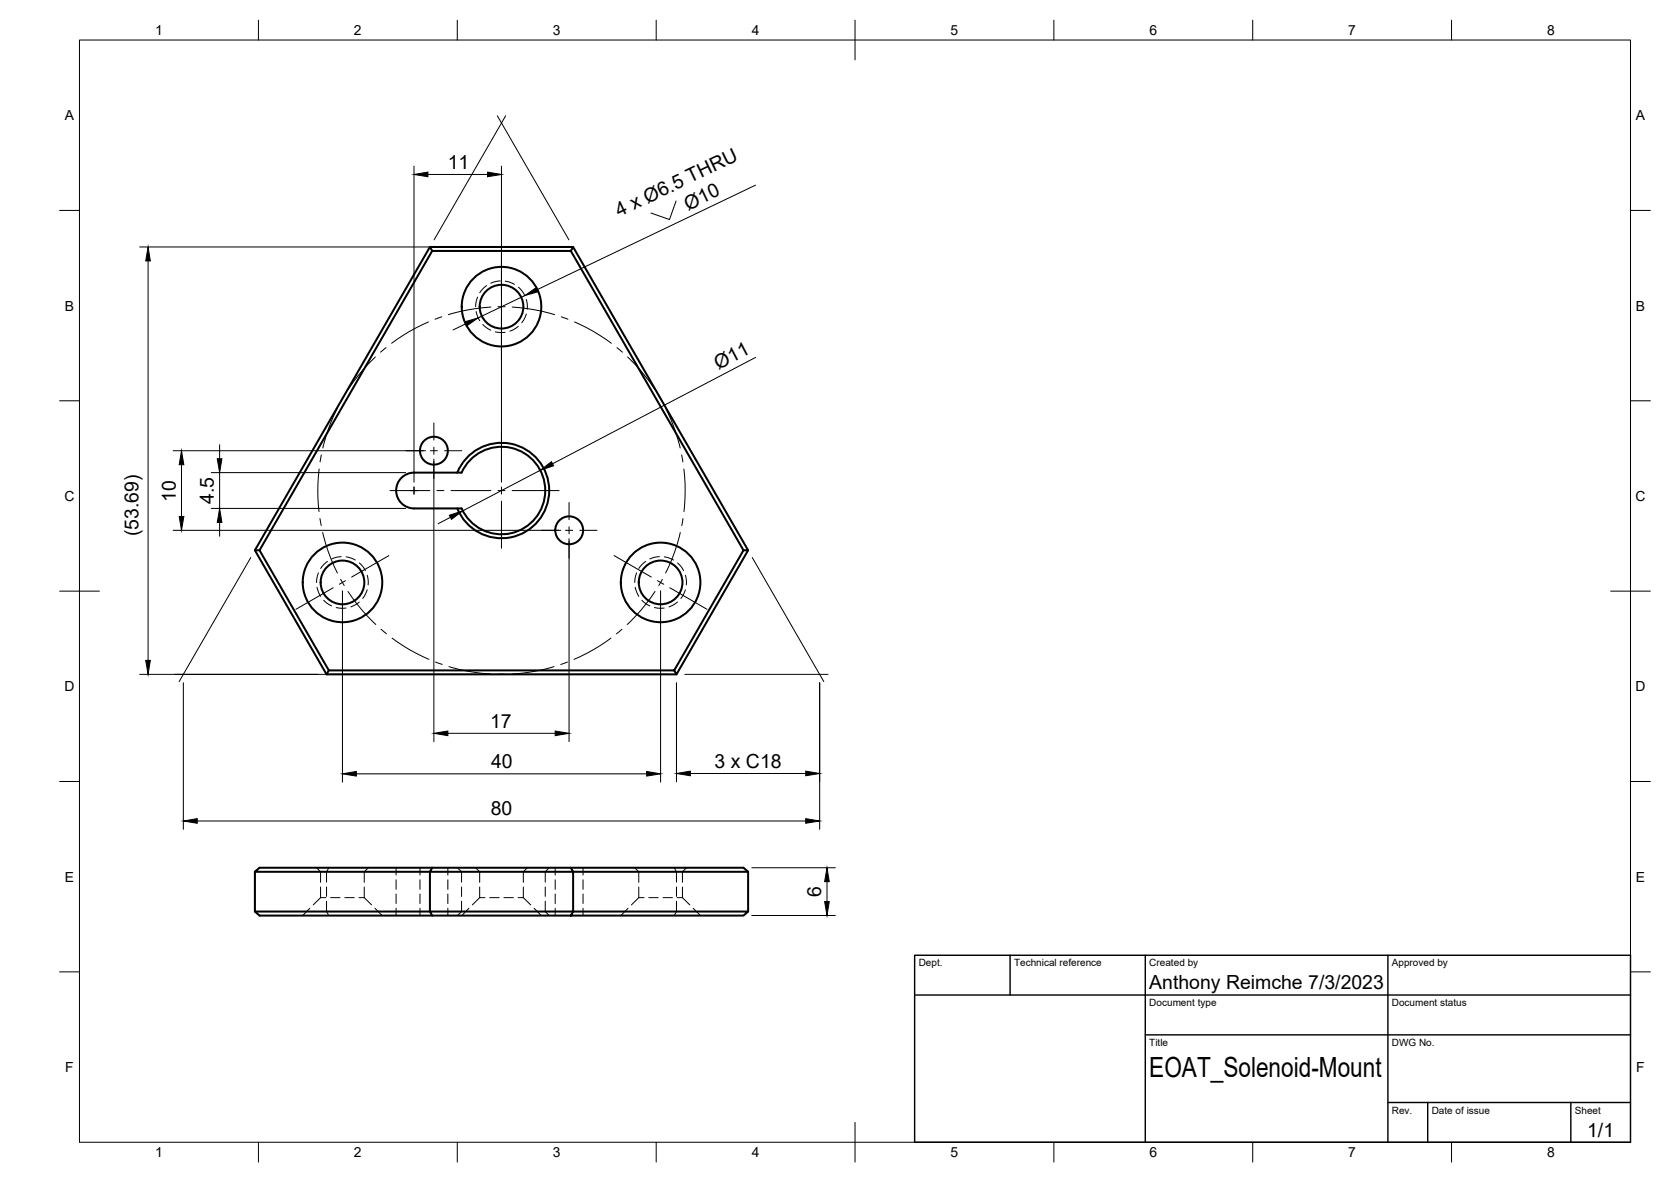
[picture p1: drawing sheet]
<svg xmlns="http://www.w3.org/2000/svg" width="420mm" height="297mm" viewBox="0 0 420 297" stroke-linecap="round" stroke-linejoin="round" font-family="sans-serif">
<!-- layer: Visible -->
<g fill="none" stroke="#000" stroke-width=".51">
<path d="M108.1 62.1l-44 76.2 18 31.2h88M108.7 63.1h34.8l43.4 75.2-17.4 30.2h-86.8l-17.4-30.2zM143.5 63.1l.6-1 44 76.2h-1.2M144.1 62.1h-36l.6 1M115 118.8a12 12 0 0 1 18.4-5.1 12 12 0 0 1 0 19.1 12 12 0 0 1-18.4-5M64.1 138.3h1.2M100.7 120.4a4.5 4.5 0 0 1 3.4-1.6h11.8a11 11 0 0 1 19.7-1.1 11 11 0 0 1-10.7 16.5 11.5 11.5 0 0 1-9-6.4h-11.8a4.5 4.5 0 0 1-4.1-2.6 4.5 4.5 0 0 1 .7-4.8zM188.1 138.3l-18 31.2-.6-1M82.7 168.5l-.6 1M64.1 219.1v10h44v-10h-44l1.2-1h121.6l1.2 1M108.7 218.1l-.6 1h36v10h-36l.6 1M143.5 218.1l.6 1h44"/>
<path d="M188.1 219.1v10M64.1 229.1l1.2 1h121.6l1.2-1h-44l-.6 1"/>
<circle cx="126.1" cy="77.1" r="5.5"/>
<circle cx="126.1" cy="77.1" r="10"/>
<circle cx="109.1" cy="113.3" r="3.5"/>
<circle cx="143.1" cy="133.3" r="3.5"/>
<circle cx="86.1" cy="146.4" r="5.5"/>
<circle cx="86.1" cy="146.4" r="10"/>
<circle cx="166.1" cy="146.4" r="5.5"/>
<circle cx="166.1" cy="146.4" r="10"/>
</g>
<!-- layer: Hidden -->
<g fill="none" stroke="#000" stroke-width=".25">
<path d="M119.7 78.3l.9 2.3M120.1 74.7l-.5 2.4M122.3 71.8l-1.7 1.8M125.8 70.6l-2.4 .6M127 70.7l1.2 .2 1.1 .6M130.4 72.2l.8 .8 .7 1.1M132.3 75.3l.3 1.1v1.3M132.3 78.9l-1.1 2.2M121.4 81.5l2 1.5M124.5 83.4l2.5 .1M130.3 82l-2.1 1.2M85.8 139.9l-1.2 .1-1.2 .5"/>
<path d="M87 139.9l2.3 .8M165.8 139.9l-1.1 .1-1.3 .5M167 139.9l2.4 .8M79.7 147.6l.9 2.3M80.1 144l-.5 2.4M81.4 150.8l2 1.5M82.3 141.1l-1.7 1.8M84.5 152.7l2.5 .1M90.3 151.3l-2.1 1.2M90.4 141.5l.8 .8 .7 1.1M92.3 144.6l.3 1v1.4M92.3 148.2l-1.1 2.2"/>
<path d="M159.7 147.6l.9 2.3M160.1 144l-.5 2.4M161.4 150.8l2 1.5M162.3 141.1l-1.7 1.8M164.5 152.7l2.5 .1M170.3 151.3l-2.1 1.2M170.4 141.5l.8 .8 .7 1.1M172.3 144.6l.3 1v1.4M172.3 148.2l-1.1 2.2M79.6 218.1l1 1v2.6M82.7 218.1l-.6 1v2.6M92.6 218.1l-1 1v2.6"/>
<path d="M99.6 218.1v1.8M105.6 218.1v1.8M112.6 218.1v1.8M115 218.1l1.1 1v2.6M119.6 218.1l1 1v2.6M132.6 218.1l-1 1v2.6M138.1 218.1l-1 1v2.6M139.6 218.1v1.8M146.6 218.1v1.8M159.6 218.1l1 1v2.6M169.5 218.1l.6 1v2.6M172.6 218.1l-1 1v2.6"/>
<path d="M77.9 228.2l-1.8 1.9M80.6 225.6h1.3M80.6 222.9v2.7M80.6 225.6l-1.8 1.8M82.1 222.9v2.4M82.1 226.5v2.6l.6 1M83.1 225.6h2.4M86.7 225.6h2.4M90.3 225.6h1.3M91.6 222.9v2.7M91.6 225.6l1.8 1.8M94.3 228.2l1.8 1.9"/>
<path d="M99.6 221.1v2.4M99.6 224.7v2.4M99.6 228.2v1.9M105.6 221.1v2.4M105.6 224.7v2.4M105.6 228.2v1.9M112.6 221.1v2.4M112.6 224.7v2.4M112.6 228.2v1.9M116.1 226.5v2.6l-1.1 1M116.1 222.9v2.4M117.9 228.2l-1.8 1.9"/>
<path d="M120.6 225.6h1.3M120.6 222.9v2.7M120.6 225.6l-1.8 1.8M123.1 225.6h2.4M126.7 225.6h2.4M130.3 225.6h1.3M131.6 222.9v2.7M131.6 225.6l1.8 1.8M134.3 228.2l1.8 1.9M137.1 222.9v2.4M137.1 226.5v2.6l1 1M139.6 221.1v2.4"/>
<path d="M139.6 224.7v2.4M139.6 228.2v1.9M146.6 221.1v2.4M146.6 224.7v2.4M146.6 228.2v1.9M157.9 228.2l-1.8 1.9M160.6 225.6h1.3M160.6 222.9v2.7M160.6 225.6l-1.8 1.8M163.1 225.6h2.4M166.7 225.6h2.4M170.1 222.9v2.4"/>
<path d="M170.1 226.5v2.6l-.6 1M170.3 225.6h1.3M171.6 222.9v2.7M171.6 225.6l1.8 1.8M174.3 228.2l1.8 1.9"/>
</g>
<!-- layer: BORDER -->
<g fill="none" stroke="#000" stroke-width=".25">
<path d="M20 10.1h390v276.9h-390zM65 5.1v5M115 5.1v5M165 5.1v5M215 5.1v10M265 5.1v5M315 5.1v5M365 5.1v5M15 52.9h5M410 52.9h5M15 100.7h5M410 100.7h5"/>
<path d="M15 148.6h10M405 148.6h10M15 196.4h5M410 196.4h5M15 244.2h5M410 244.2h5M65 287v5M115 287v5M165 287v5M215 282.1v9.9M265 287v5M315 287v5"/>
<path d="M365 287v5"/>
</g>
<!-- layer: TITLEBLOCK -->
<path d="M230 240.1h180v46.9h-180zM230 250h180M254 240.1v9.9M288 240.1v46.9M349 240.1v46.9M288 260.1h122M349 277.1h61M359 277.1v9.9M395 277.1v9.9" fill="none" stroke="#000" stroke-width=".36"/>
<!-- layer: Edge Extensions -->
<path d="M125.1 29.1l17.9 31.2M127.1 29.1l-17.9 31.2M63.1 140.1l-18.1 31.2M189.1 140.1l18 31.2M44 169.5h36M172.2 169.5h36" fill="none" stroke="#000" stroke-width=".25"/>
<!-- layer: Smart Centers -->
<g fill="none" stroke="#000" stroke-width=".25">
<path d="M111.1 79.6l-1.7 .6M123.4 77.2l-5.8 .7-4.8 1.2M126.1 63.6v10.8M126.1 76.2v1.8M126.1 79.8v10.8M127 77.1h-1.8M128.8 77.2l5.8 .7 4.8 1.2M141.1 79.6l1.7 .6M86.6 99.4l-.9 1.6M94.4 89.7l-3.2 3.4-3.7 4.8M97.1 87.4l-1.4 1.1M107.7 80.9l-4.6 2.3-4.6 3.1"/>
<path d="M144.5 80.9l4.6 2.3 4.6 3.1M155.1 87.4l1.4 1.1M157.8 89.7l3.2 3.4 3.7 4.8M165.7 99.4l.8 1.6M80.2 117.9l-.3 5.5 .3 5.2M80.8 114.3l-.3 1.8M84.8 102.5l-2.3 5.6-1.3 4.5M102.1 113.3h4.3M108.2 113.3h1.8M109.1 106.3v4.3M109.1 112.4v1.8M109.1 116v4.3"/>
<path d="M111.8 113.3h4.3M126.1 108.8v11.8M167.4 102.5l2.3 5.6 1.3 4.5M171.4 114.3l.3 1.8M172 117.9l.3 5.5-.3 5.2M80.5 130.3l.3 1.8M81.1 133.8l1.4 4.8 2.3 5.4M97.8 139.6l-9.4 5.4M98.1 123.3h10M104.1 122.4v1.8M109.9 123.3h1.7M113.4 123.3h10"/>
<path d="M125.2 123.3h1.8M126.1 122.4v1.8M126.1 125.9v11.9M128.8 123.3h11.8M136.1 133.3h4.3M142.2 133.3h1.8M143.1 126.3v4.3M143.1 132.4v1.8M143.1 136v4.3M145.8 133.3h4.3M154.4 139.6l9.4 5.4M171 133.8l-1.3 4.8-2.3 5.4"/>
<path d="M171.7 130.3l-.3 1.8M83.8 147.7l-9.4 5.4M85.7 145.6l.8 1.5M86.9 145.9l-1.6 .9M87.5 148.6l3.5 4.7 3.5 3.6M95.8 158.1l1.4 1.2M156.4 158.1l-1.4 1.2M164.7 148.6l-3.5 4.7-3.5 3.6M165.3 145.9l1.6 .9M166.5 145.6l-.8 1.5M168.4 147.7l9.4 5.4M98.6 160.4l4.3 2.8 4.9 2.5"/>
<path d="M109.5 166.4l1.7 .6M112.9 167.5l4.5 1.1 6 .8M125.2 169.4h1.8M139.3 167.5l-4.5 1.1-6 .8M142.7 166.4l-1.7 .6M153.6 160.4l-4.3 2.8-5 2.5"/>
</g>
<!-- layer: FD_Dimensions -->
<g fill="none" stroke="#000" stroke-width=".25">
<path d="M104.1 41.7v79.5M107.6 43.8h15M126.1 41.7v79.5M170 50.5l-1.7 4.7-4.6-1.7M190 46.5l-54.9 26.3M35.1 62.1h106.9M37.2 65.6v100.4M132 74.3l-11.8 5.6M117.1 81.4l-3.2 1.5M190 89.8l-51.1 26.8M43.5 113.3h63.5M45.6 116.8v13"/>
<path d="M53.1 118.8h48.9M55.2 111.8v3.5M55.2 118.8v9M109.1 115.4v71M135.8 118.2l-19.4 10.2M43.5 133.3h97.5M53.1 127.8h48.9M55.2 131.3v3.5M113.2 130l-3 1.6M143.1 135.4v51M86.1 148.5v48.1M166.1 148.5v48.1"/>
<path d="M35.1 169.5h132.9M46.1 171.6v36.8M170.1 171.6v24.9M206.1 171.6v36.8M89.6 194.5h73M112.6 184.3h27M173.6 194.4h29M49.6 206.3h153M189 218.1h21M189 230.1h21M207.9 221.6v5"/>
</g>
<g fill="#000" stroke="#000" stroke-width=".25">
<path d="M104.1 43.8l3.5-.5v1.1zM122.6 43.3l3.5 .5-3.5 .6zM37.2 62.1l.6 3.5h-1.2zM132 74.3l2.9-2.1 .5 1.1zM116.8 80.9l3.4-1-2.9 2zM45.6 113.3l.6 3.5h-1.1zM54.6 115.3h1.2l-.6 3.5zM135.8 118.2l2.9-2.2 .5 1.1zM45.1 129.8h1.1l-.6 3.5zM55.2 127.8l.6 3.5h-1.2zM113 129.5l3.4-1.1-2.9 2.1zM36.6 166h1.2l-.6 3.5z"/>
<path d="M86.1 194.5l3.5-.6v1.1zM109.1 184.3l3.5-.6v1.2zM139.6 183.7l3.5 .6-3.5 .6zM162.6 193.9l3.5 .6-3.5 .5zM170.1 194.4l3.5-.6v1.2zM202.6 193.8l3.5 .6-3.5 .6zM46.1 206.3l3.5-.6v1.2zM202.6 205.7l3.5 .6-3.5 .6zM207.9 218.1l.6 3.5h-1.2zM207.3 226.6h1.2l-.6 3.5z"/>
</g>
<text font-size="7" x="289" y="270.6">EOAT_Solenoid-Mount</text>
<g font-size="4.9">
<text x="112.6" y="42.4">11</text>
<text x="173" y="52.9" transform="rotate(-26 173 52.9)">Ø10</text>
<text x="155.7" y="54.6" transform="rotate(-26 155.7 54.6)">4 x Ø6.5 THRU</text>
<text x="180.7" y="93" transform="rotate(-28 180.7 93)">Ø11</text>
<text x="44.2" y="126.1" transform="rotate(-90 44.2 126.1)">10</text>
<text x="53.8" y="126.6" transform="rotate(-90 53.8 126.6)">4.5</text>
<text x="34.8" y="134.8" transform="rotate(-90 34.8 134.8)">(53.69)</text>
<text x="123.2" y="182.9">17</text>
<text x="123.5" y="193">40</text>
<text x="179.7" y="192.9">3 x C18</text>
<text x="123.4" y="204.9">80</text>
<text x="206.5" y="225.4" transform="rotate(-90 206.5 225.4)">6</text>
<text x="289" y="248.5">Anthony Reimche 7/3/2023</text>
<text x="399.1" y="285.7">1/1</text>
</g>
<g font-size="3.5">
<text x="39" y="8.8">1</text>
<text x="89" y="8.8">2</text>
<text x="139" y="8.8">3</text>
<text x="189" y="8.8">4</text>
<text x="239" y="8.8">5</text>
<text x="289" y="8.8">6</text>
<text x="339" y="8.8">7</text>
<text x="389" y="8.8">8</text>
<text x="16.3" y="30.2">A</text>
<text x="411.3" y="30.2">A</text>
<text x="16.3" y="78">B</text>
<text x="411.3" y="78">B</text>
<text x="16.2" y="125.9">C</text>
<text x="411.2" y="125.9">C</text>
<text x="16.2" y="173.7">D</text>
<text x="411.2" y="173.7">D</text>
<text x="16.3" y="221.6">E</text>
<text x="411.3" y="221.6">E</text>
<text x="16.4" y="269.4">F</text>
<text x="411.4" y="269.4">F</text>
<text x="39" y="290.8">1</text>
<text x="89" y="290.8">2</text>
<text x="139" y="290.8">3</text>
<text x="189" y="290.8">4</text>
<text x="239" y="290.8">5</text>
<text x="289" y="290.8">6</text>
<text x="339" y="290.8">7</text>
<text x="389" y="290.8">8</text>
</g>
<g font-size="2.5">
<text x="231" y="242.9">Dept.</text>
<text x="255" y="242.9">Technical reference</text>
<text x="289" y="242.9">Created by</text>
<text x="350" y="242.9">Approved by</text>
<text x="289" y="252.8">Document type</text>
<text x="350" y="252.8">Document status</text>
<text x="289" y="262.9">Title</text>
<text x="350" y="262.9">DWG No.</text>
<text x="350" y="279.9">Rev.</text>
<text x="360" y="279.9">Date of issue</text>
<text x="396" y="279.9">Sheet</text>
</g>
</svg>
